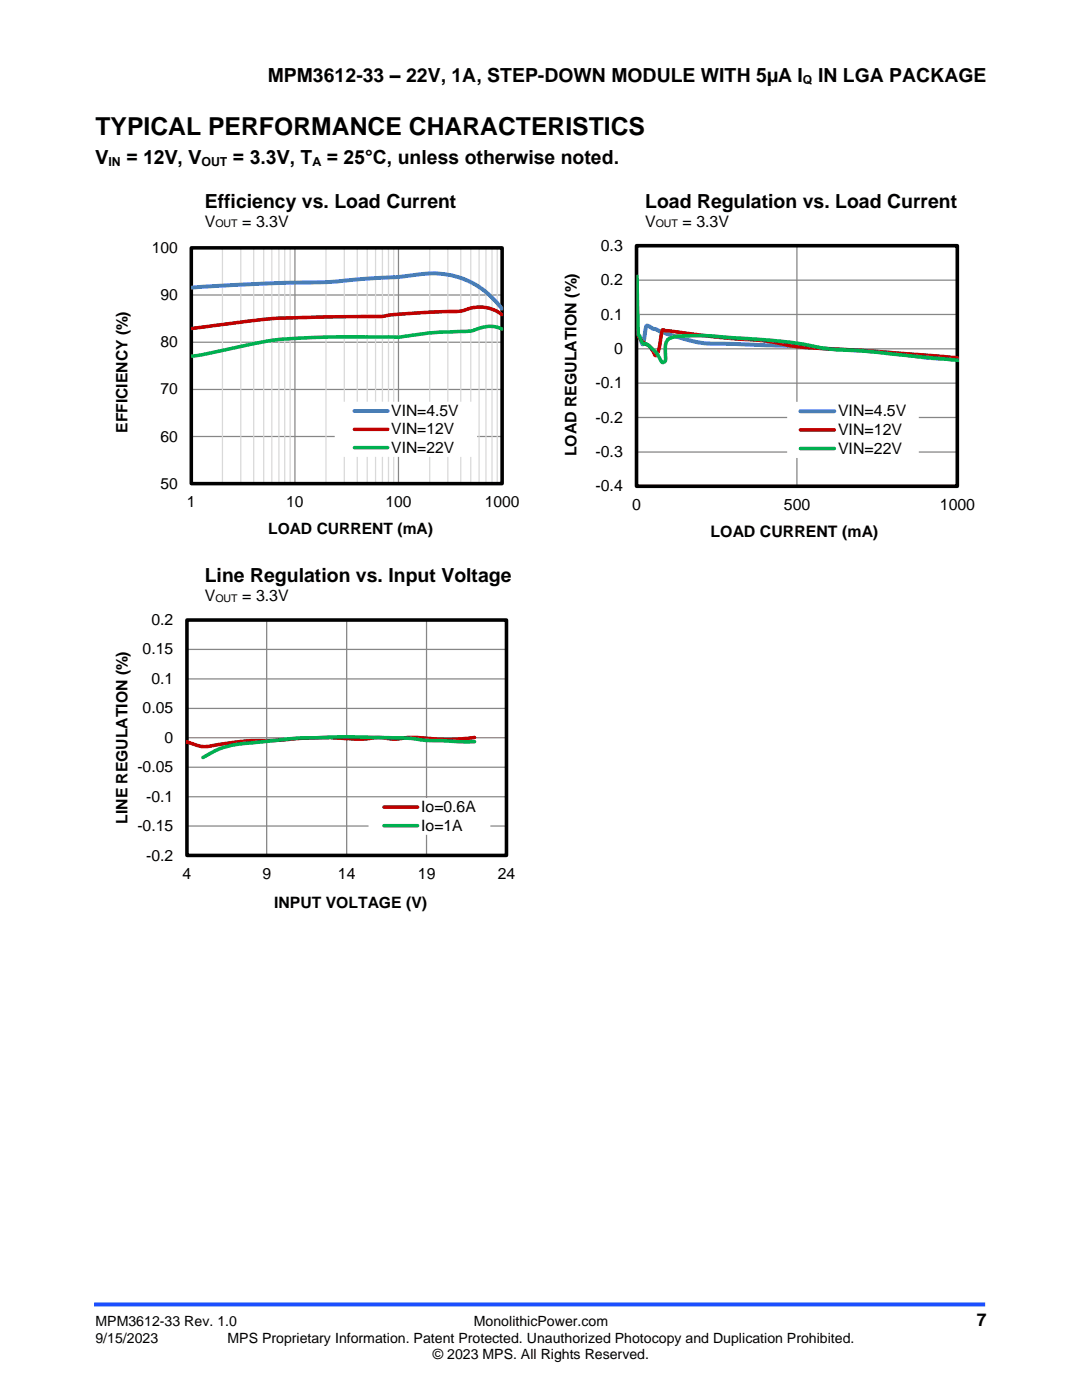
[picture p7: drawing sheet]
<svg xmlns="http://www.w3.org/2000/svg" width="216mm" height="279mm" viewBox="0 0 216 279" stroke-linecap="round" stroke-linejoin="round" font-family="sans-serif">
<path d="M18.8 260.3h177.8" fill="none" stroke="#1c4eff" stroke-width=".79" stroke-linecap="butt"/>
<path d="M38.2 49.5h62v47M38.2 58.9h62M58.9 49.5v47M79.5 49.5v47M38.2 68.3h62M38.2 77.7h62M38.2 87.1h62" fill="none" stroke="#868686" stroke-width=".25"/>
<g fill="none" stroke="#d9d9d9" stroke-width=".25">
<path d="M44.4 49.5v47M48 49.5v47M50.6 49.5v47M52.6 49.5v47M54.2 49.5v47M55.7 49.5v47M56.8 49.5v47M57.9 49.5v47M65 49.5v47M68.7 49.5v47M71.3 49.5v47M73.3 49.5v47"/>
<path d="M74.9 49.5v47M76.3 49.5v47M77.5 49.5v47M78.6 49.5v47M85.7 49.5v47M89.4 49.5v47M91.9 49.5v47M93.9 49.5v47M95.6 49.5v47M97 49.5v47M98.2 49.5v47M99.2 49.5v47"/>
</g>
<path d="M38.2 49.5h62v47h-62z" fill="none" stroke="#000" stroke-width=".71" stroke-linecap="butt"/>
<path d="M38.2 49.5v47h62" fill="none" stroke="#000" stroke-width=".25"/>
<path d="M38.1 57.4l7.9-.5 11.7-.5a190.4 190.4 0 0 0 17.6-.9l1.6-.1a53 53 0 0 0 8.1-.8 16.9 16.9 0 0 1 15.1 7" fill="none" stroke="#4a7ebb" stroke-width=".79"/>
<path d="M100.1 62.8a7.5 7.5 0 0 0-7.7-.8l-8.2 .4a54.6 54.6 0 0 0-8.2 .8l-12.9 .1a114.5 114.5 0 0 0-19.6 1.6l-5.4 .7" fill="none" stroke="#c00000" stroke-width=".71"/>
<path d="M100.1 65.7a6.5 6.5 0 0 0-5.7 .3l-2 .1a79 79 0 0 0-13.3 1.2h-13.9a77.2 77.2 0 0 0-20.5 2.6l-4.3 .9-2.3 .3" fill="none" stroke="#00b050" stroke-width=".71"/>
<path d="M66.8 80.2h28.4v11h-28.4z" fill-rule="evenodd" fill="#fff"/>
<path d="M70.7 82h6.7" fill="none" stroke="#4a7ebb" stroke-width=".79"/>
<path d="M70.7 85.7h6.7" fill="none" stroke="#c00000" stroke-width=".71"/>
<path d="M70.7 89.3h6.7" fill="none" stroke="#00b050" stroke-width=".71"/>
<path d="M127 49.1h64v48h-64M127 55.9h64M159 49.1v48M127 62.8h64M127 69.6h64M127 76.5h64M127 83.3h64M127 90.2h64" fill="none" stroke="#868686" stroke-width=".25"/>
<path d="M127 49h64v48h-64z" fill="none" stroke="#000" stroke-width=".72" stroke-linecap="butt"/>
<path d="M127 49.1v48h64" fill="none" stroke="#000" stroke-width=".25"/>
<path d="M127.1 65.5a3 3 0 0 0 .7 2 1.48 1.48 0 0 0 .5 1.2l.3-1.7a3.2 3.2 0 0 1 .5-2l1.1 .6 .9 .2a34.5 34.5 0 0 0 11.1 2.8l8.8 .2a173.3 173.3 0 0 1 16.8 1h.8a122.6 122.6 0 0 1 16.8 1.6l5.9 .4" fill="none" stroke="#4a7ebb" stroke-width=".8"/>
<path d="M127.1 65.9a3.8 3.8 0 0 0 2.5 3.2l1.3 1.9a7.8 7.8 0 0 0 1-4l.4-1.2 .5 .2 4.4 .5a174.9 174.9 0 0 0 15.4 1.5l.8 .1a89 89 0 0 0 17.6 1.8l20.3 1.6" fill="none" stroke="#c00000" stroke-width=".72"/>
<path d="M127.1 55.1l.2 10a5.3 5.3 0 0 0 1 3.5 2.32 2.32 0 0 1 1.9 1.1l.7 .6 .8 1.3a.67 .67 0 0 0 .9 .6 2.86 2.86 0 0 0 .2-2 2.5 2.5 0 0 1 1.1-2.8 29.9 29.9 0 0 1 7.5-.4l5.6 .5a108.4 108.4 0 0 1 18.4 2.1 312.4 312.4 0 0 1 20 1.8l5.9 .5" fill="none" stroke="#00b050" stroke-width=".72"/>
<path d="M157.1 80.2h26.2v11.2h-26.2z" fill-rule="evenodd" fill="#fff"/>
<path d="M159.7 82.1h6.8" fill="none" stroke="#4a7ebb" stroke-width=".8"/>
<path d="M159.7 85.8h6.8" fill="none" stroke="#c00000" stroke-width=".72"/>
<path d="M159.7 89.5h6.8" fill="none" stroke="#00b050" stroke-width=".72"/>
<path d="M37.3 123.8h63.7v46.9h-63.7M37.3 129.6h63.7M37.3 135.5h63.7M53.2 123.8v46.9M69.2 123.8v46.9M85.1 123.8v46.9M37.3 141.4h63.7M37.3 147.2h63.7M37.3 153.1h63.7M37.3 159h63.7M37.3 164.9h63.7" fill="none" stroke="#868686" stroke-width=".25"/>
<path d="M37.3 123.7h63.8v47h-63.8z" fill="none" stroke="#000" stroke-width=".71" stroke-linecap="butt"/>
<path d="M37.3 123.8v46.9h63.7" fill="none" stroke="#000" stroke-width=".25"/>
<path d="M94.7 147.2a42.8 42.8 0 0 1-11.7 0h-1.6a11.9 11.9 0 0 1-5.3 0h-.5a45.9 45.9 0 0 1-10.1 0l-5.9 .2a89.6 89.6 0 0 1-10.6 .5l-4.8 .6a14.1 14.1 0 0 1-4.2 .4l-2.7-.8" fill="none" stroke="#c00000" stroke-width=".71"/>
<path d="M94.7 148l-9-.2a107.1 107.1 0 0 0-13.3-.7l-3.7-.1-4.3 .2a143.8 143.8 0 0 0-15.4 1.2 16.6 16.6 0 0 0-8.5 2.8" fill="none" stroke="#00b050" stroke-width=".71"/>
<path d="M73.5 159.3h24.4v7.3h-24.4z" fill-rule="evenodd" fill="#fff"/>
<path d="M76.6 161.1h6.7" fill="none" stroke="#c00000" stroke-width=".71"/>
<path d="M76.6 164.8h6.7" fill="none" stroke="#00b050" stroke-width=".71"/>
<text font-size="4.9" x="19" y="27">TYPICAL PERFORMANCE CHARACTERISTICS</text>
<g font-size="3.9">
<text x="53.4" y="16.3">MPM3612-33 – 22V, 1A, STEP-DOWN MODULE WITH 5µA I</text>
<text x="163.2" y="16.3">IN LGA PACKAGE</text>
<text x="19" y="32.7">V</text>
<text x="25.2" y="32.7">= 12V, V</text>
<text x="46.5" y="32.7">= 3.3V, T</text>
<text x="65.2" y="32.7">= 25°C, unless otherwise noted.</text>
<text x="40.9" y="41.4">Efficiency vs. Load Current</text>
<text x="128.7" y="41.4">Load Regulation vs. Load Current</text>
<text x="40.9" y="116.2">Line Regulation vs. Input Voltage</text>
</g>
<text font-size="3.5" x="194.9" y="264.6">7</text>
<g font-size="3.2">
<text x="40.9" y="45.2">V</text>
<text x="48.3" y="45.2">= 3.3V</text>
<text x="128.7" y="45.2">V</text>
<text x="136.2" y="45.2">= 3.3V</text>
<text x="119.9" y="50.1">0.3</text>
<text x="119.9" y="56.9">0.2</text>
<text x="119.9" y="63.8">0.1</text>
<text x="122.5" y="70.6">0</text>
<text x="118.8" y="77.5">-0.1</text>
<text x="167.2" y="83.1">VIN=4.5V</text>
<text x="118.8" y="84.4">-0.2</text>
<text x="167.2" y="86.8">VIN=12V</text>
<text x="115.1" y="91.1" transform="rotate(-90 115.1 91.1)">LOAD REGULATION (%)</text>
<text x="118.8" y="91.2">-0.3</text>
<text x="167.2" y="90.6">VIN=22V</text>
<text x="118.8" y="98.1">-0.4</text>
<text x="126.1" y="101.9">0</text>
<text x="156.4" y="101.9">500</text>
<text x="187.5" y="101.9">1000</text>
<text x="141.8" y="107.1">LOAD CURRENT (mA)</text>
<text x="40.9" y="120">V</text>
<text x="48.3" y="120">= 3.3V</text>
<text x="25.5" y="164.4" transform="rotate(-90 25.5 164.4)">LINE REGULATION (%)</text>
</g>
<g font-size="3.1">
<text x="30.3" y="50.5">100</text>
<text x="32" y="59.9">90</text>
<text x="32" y="69.3">80</text>
<text x="32" y="78.7">70</text>
<text x="78.1" y="83">VIN=4.5V</text>
<text x="25.4" y="86.4" transform="rotate(-90 25.4 86.4)">EFFICIENCY (%)</text>
<text x="32" y="88.1">60</text>
<text x="78.1" y="86.7">VIN=12V</text>
<text x="78.1" y="90.4">VIN=22V</text>
<text x="32" y="97.5">50</text>
<text x="37.3" y="101.3">1</text>
<text x="57.1" y="101.3">10</text>
<text x="76.9" y="101.3">100</text>
<text x="96.7" y="101.3">1000</text>
<text x="53.5" y="106.6">LOAD CURRENT (mA)</text>
<text x="30.2" y="124.7">0.2</text>
<text x="28.5" y="130.6">0.15</text>
<text x="30.2" y="136.5">0.1</text>
<text x="28.5" y="142.4">0.05</text>
<text x="32.8" y="148.2">0</text>
<text x="27.4" y="154.1">-0.05</text>
<text x="29.2" y="160">-0.1</text>
<text x="27.4" y="165.9">-0.15</text>
<text x="84.1" y="162.1">Io=0.6A</text>
<text x="84.1" y="165.8">Io=1A</text>
<text x="29.2" y="171.8">-0.2</text>
<text x="36.4" y="175.5">4</text>
<text x="52.4" y="175.5">9</text>
<text x="67.4" y="175.5">14</text>
<text x="83.4" y="175.5">19</text>
<text x="99.3" y="175.5">24</text>
<text x="54.7" y="181.1">INPUT VOLTAGE (V)</text>
</g>
<g font-size="2.8">
<text x="19" y="264.6">MPM3612-33 Rev. 1.0</text>
<text x="19" y="267.9">9/15/2023</text>
<text x="45.4" y="267.9">MPS Proprietary Information. Patent Protected. Unauthorized Photocopy and Duplication Prohibited.</text>
<text x="94.6" y="264.6">MonolithicPower.com</text>
<text x="86.4" y="271.2">© 2023 MPS. All Rights Reserved.</text>
</g>
<g font-size="2.5">
<text x="160.2" y="16.7">Q</text>
<text x="21.6" y="33.1">IN</text>
<text x="40.2" y="33.1">OUT</text>
<text x="62.3" y="33.1">A</text>
</g>
<g font-size="2.1">
<text x="43" y="45.4">OUT</text>
<text x="130.8" y="45.4">OUT</text>
<text x="43" y="120.2">OUT</text>
</g>
</svg>
